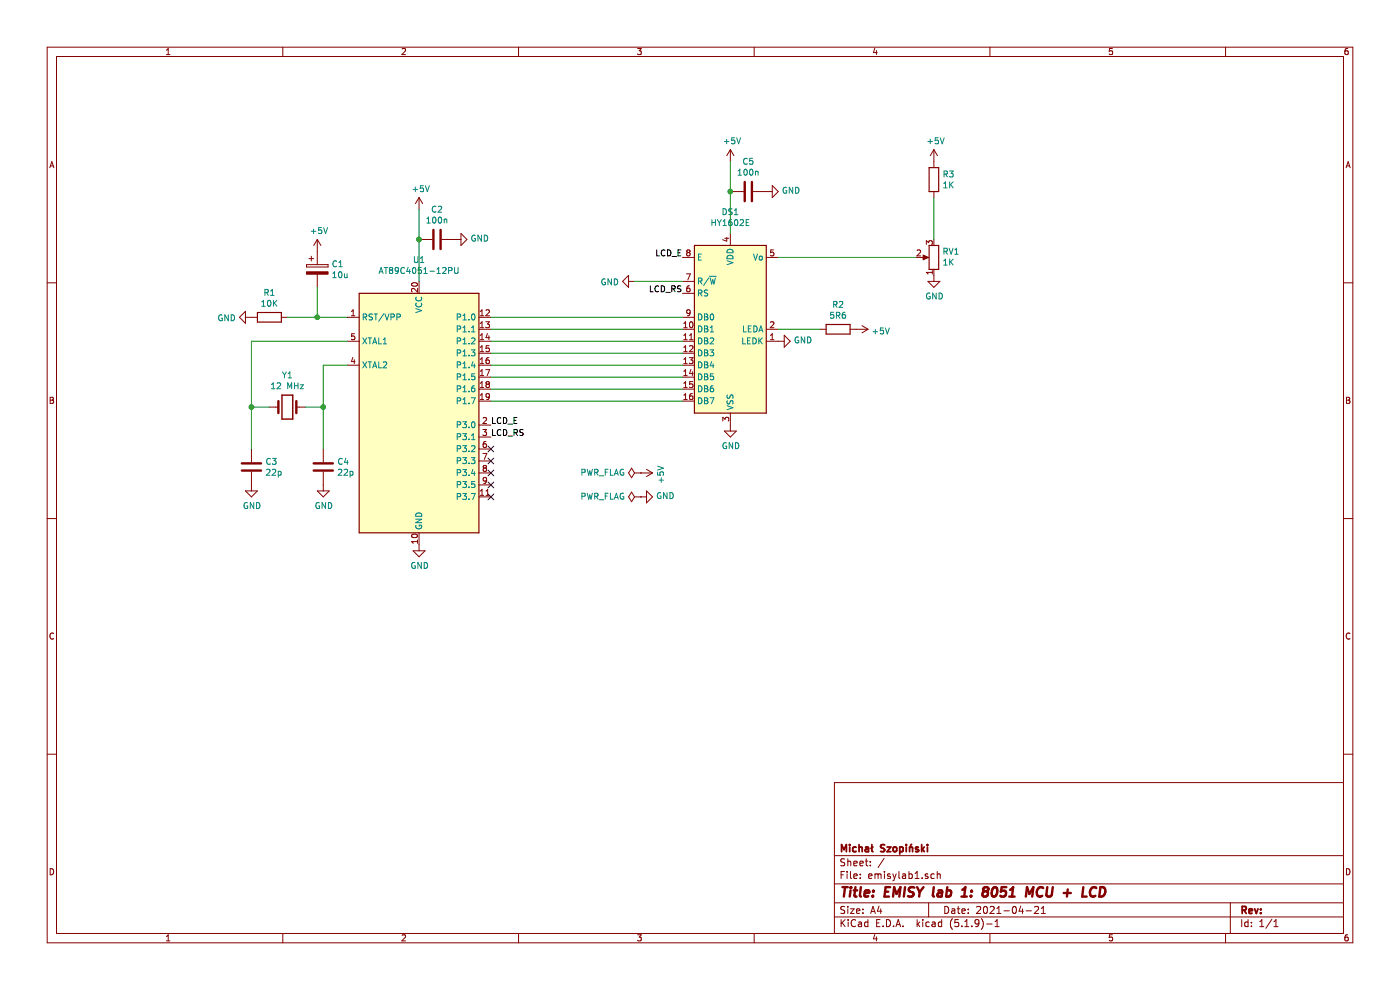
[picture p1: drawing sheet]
EESchema Schematic File Version 4
EELAYER 30 0
EELAYER END
$Descr A4 11693 8268
encoding utf-8
Sheet 1 1
Title "EMISY lab 1: 8051 MCU + LCD"
Date "2021-04-21"
Rev ""
Comp "Michał Szopiński"
Comment1 ""
Comment2 ""
Comment3 ""
Comment4 ""
$EndDescr
$Comp
L MCU_Microchip_8051:AT89C4051-12PU U1
U 1 1
P 3500 3450
F 0 "U1" H 3500 4731 50  0000 C CNN
F 1 "AT89C4051-12PU" H 3500 4640 50  0000 C CNN
F 2 "Package_DIP:DIP-20_W7.62mm" H 3500 3450 50  0001 C CIN
F 3 "http://ww1.microchip.com/downloads/en/DeviceDoc/doc1001.pdf" H 3500 3450 50  0001 C CNN
	1    3500 3450
	1    0    0    -1  
$EndComp
$Comp
L Device:R R1
U 1 1
P 2250 2650
F 0 "R1" V 2043 2650 50  0000 C CNN
F 1 "10K" V 2134 2650 50  0000 C CNN
F 2 "" V 2180 2650 50  0001 C CNN
F 3 "~" H 2250 2650 50  0001 C CNN
	1    2250 2650
	0    1    1    0   
$EndComp
$Comp
L power:GND #PWR0101
U 1 1
P 2100 2650
F 0 "#PWR0101" H 2100 2400 50  0001 C CNN
F 1 "GND" V 2105 2522 50  0000 R CNN
F 2 "" H 2100 2650 50  0001 C CNN
F 3 "" H 2100 2650 50  0001 C CNN
	1    2100 2650
	0    1    1    0   
$EndComp
$Comp
L power:+5V #PWR0102
U 1 1
P 2650 2100
F 0 "#PWR0102" H 2650 1950 50  0001 C CNN
F 1 "+5V" H 2665 2273 50  0000 C CNN
F 2 "" H 2650 2100 50  0001 C CNN
F 3 "" H 2650 2100 50  0001 C CNN
	1    2650 2100
	1    0    0    -1  
$EndComp
$Comp
L power:+5V #PWR0103
U 1 1
P 3500 1750
F 0 "#PWR0103" H 3500 1600 50  0001 C CNN
F 1 "+5V" H 3515 1923 50  0000 C CNN
F 2 "" H 3500 1750 50  0001 C CNN
F 3 "" H 3500 1750 50  0001 C CNN
	1    3500 1750
	1    0    0    -1  
$EndComp
$Comp
L Device:C C2
U 1 1
P 3650 2000
F 0 "C2" V 3398 2000 50  0000 C CNN
F 1 "100n" V 3489 2000 50  0000 C CNN
F 2 "" H 3688 1850 50  0001 C CNN
F 3 "~" H 3650 2000 50  0001 C CNN
	1    3650 2000
	0    1    1    0   
$EndComp
$Comp
L power:GND #PWR0104
U 1 1
P 3800 2000
F 0 "#PWR0104" H 3800 1750 50  0001 C CNN
F 1 "GND" V 3805 1872 50  0000 R CNN
F 2 "" H 3800 2000 50  0001 C CNN
F 3 "" H 3800 2000 50  0001 C CNN
	1    3800 2000
	0    -1   -1   0   
$EndComp
Wire Wire Line
	2900 3050 2700 3050
$Comp
L Device:Crystal Y1
U 1 1
P 2400 3400
F 0 "Y1" H 2400 3668 50  0000 C CNN
F 1 "12 MHz" H 2400 3577 50  0000 C CNN
F 2 "" H 2400 3400 50  0001 C CNN
F 3 "~" H 2400 3400 50  0001 C CNN
	1    2400 3400
	1    0    0    -1  
$EndComp
$Comp
L Device:C C3
U 1 1
P 2100 3900
F 0 "C3" H 2215 3946 50  0000 L CNN
F 1 "22p" H 2215 3855 50  0000 L CNN
F 2 "" H 2138 3750 50  0001 C CNN
F 3 "~" H 2100 3900 50  0001 C CNN
	1    2100 3900
	1    0    0    -1  
$EndComp
$Comp
L Device:C C4
U 1 1
P 2700 3900
F 0 "C4" H 2815 3946 50  0000 L CNN
F 1 "22p" H 2815 3855 50  0000 L CNN
F 2 "" H 2738 3750 50  0001 C CNN
F 3 "~" H 2700 3900 50  0001 C CNN
	1    2700 3900
	1    0    0    -1  
$EndComp
$Comp
L power:GND #PWR0105
U 1 1
P 2100 4050
F 0 "#PWR0105" H 2100 3800 50  0001 C CNN
F 1 "GND" H 2105 3877 50  0000 C CNN
F 2 "" H 2100 4050 50  0001 C CNN
F 3 "" H 2100 4050 50  0001 C CNN
	1    2100 4050
	1    0    0    -1  
$EndComp
$Comp
L power:GND #PWR0106
U 1 1
P 2700 4050
F 0 "#PWR0106" H 2700 3800 50  0001 C CNN
F 1 "GND" H 2705 3877 50  0000 C CNN
F 2 "" H 2700 4050 50  0001 C CNN
F 3 "" H 2700 4050 50  0001 C CNN
	1    2700 4050
	1    0    0    -1  
$EndComp
$Comp
L power:GND #PWR0107
U 1 1
P 3500 4550
F 0 "#PWR0107" H 3500 4300 50  0001 C CNN
F 1 "GND" H 3505 4377 50  0000 C CNN
F 2 "" H 3500 4550 50  0001 C CNN
F 3 "" H 3500 4550 50  0001 C CNN
	1    3500 4550
	1    0    0    -1  
$EndComp
Wire Wire Line
	2700 3050 2700 3400
Wire Wire Line
	2100 2850 2100 3400
Wire Wire Line
	2100 2850 2900 2850
Wire Wire Line
	2250 3400 2100 3400
Connection ~ 2100 3400
Wire Wire Line
	2100 3400 2100 3750
Wire Wire Line
	2550 3400 2700 3400
Connection ~ 2700 3400
Wire Wire Line
	2700 3400 2700 3750
Wire Wire Line
	2400 2650 2650 2650
Wire Wire Line
	2650 2400 2650 2650
Connection ~ 2650 2650
Wire Wire Line
	2650 2650 2900 2650
$Comp
L Device:CP C1
U 1 1
P 2650 2250
F 0 "C1" H 2768 2296 50  0000 L CNN
F 1 "10u" H 2768 2205 50  0000 L CNN
F 2 "" H 2688 2100 50  0001 C CNN
F 3 "~" H 2650 2250 50  0001 C CNN
	1    2650 2250
	1    0    0    -1  
$EndComp
$Comp
L Display_Character:HY1602E DS1
U 1 1
P 6100 2750
F 0 "DS1" H 6100 3731 50  0000 C CNN
F 1 "HY1602E" H 6100 3640 50  0000 C CNN
F 2 "Display:HY1602E" H 6100 1850 50  0001 C CIN
F 3 "http://www.icbank.com/data/ICBShop/board/HY1602E.pdf" H 6300 2850 50  0001 C CNN
	1    6100 2750
	1    0    0    -1  
$EndComp
Wire Wire Line
	4100 2650 5700 2650
Wire Wire Line
	5700 2750 4100 2750
Wire Wire Line
	4100 2850 5700 2850
Wire Wire Line
	5700 2950 4100 2950
Wire Wire Line
	4100 3050 5700 3050
Wire Wire Line
	5700 3150 4100 3150
Wire Wire Line
	5700 3250 4100 3250
Wire Wire Line
	4100 3350 5700 3350
NoConn ~ 4100 3750
NoConn ~ 4100 3850
NoConn ~ 4100 3950
NoConn ~ 4100 4050
NoConn ~ 4100 4150
Wire Wire Line
	5700 2350 5300 2350
$Comp
L power:GND #PWR0108
U 1 1
P 5300 2350
F 0 "#PWR0108" H 5300 2100 50  0001 C CNN
F 1 "GND" V 5305 2222 50  0000 R CNN
F 2 "" H 5300 2350 50  0001 C CNN
F 3 "" H 5300 2350 50  0001 C CNN
	1    5300 2350
	0    1    1    0   
$EndComp
$Comp
L power:GND #PWR0109
U 1 1
P 6100 3550
F 0 "#PWR0109" H 6100 3300 50  0001 C CNN
F 1 "GND" H 6105 3377 50  0000 C CNN
F 2 "" H 6100 3550 50  0001 C CNN
F 3 "" H 6100 3550 50  0001 C CNN
	1    6100 3550
	1    0    0    -1  
$EndComp
$Comp
L power:GND #PWR0110
U 1 1
P 6500 2850
F 0 "#PWR0110" H 6500 2600 50  0001 C CNN
F 1 "GND" V 6505 2722 50  0000 R CNN
F 2 "" H 6500 2850 50  0001 C CNN
F 3 "" H 6500 2850 50  0001 C CNN
	1    6500 2850
	0    -1   -1   0   
$EndComp
Wire Wire Line
	6500 2750 6850 2750
$Comp
L Device:R R2
U 1 1
P 7000 2750
F 0 "R2" V 6793 2750 50  0000 C CNN
F 1 "5R6" V 6884 2750 50  0000 C CNN
F 2 "" V 6930 2750 50  0001 C CNN
F 3 "~" H 7000 2750 50  0001 C CNN
	1    7000 2750
	0    1    1    0   
$EndComp
$Comp
L power:+5V #PWR0111
U 1 1
P 7150 2750
F 0 "#PWR0111" H 7150 2600 50  0001 C CNN
F 1 "+5V" V 7165 2878 50  0000 L CNN
F 2 "" H 7150 2750 50  0001 C CNN
F 3 "" H 7150 2750 50  0001 C CNN
	1    7150 2750
	0    1    1    0   
$EndComp
Wire Wire Line
	6100 1950 6100 1600
$Comp
L power:+5V #PWR0112
U 1 1
P 6100 1350
F 0 "#PWR0112" H 6100 1200 50  0001 C CNN
F 1 "+5V" H 6115 1523 50  0000 C CNN
F 2 "" H 6100 1350 50  0001 C CNN
F 3 "" H 6100 1350 50  0001 C CNN
	1    6100 1350
	1    0    0    -1  
$EndComp
$Comp
L Device:C C5
U 1 1
P 6250 1600
F 0 "C5" V 5998 1600 50  0000 C CNN
F 1 "100n" V 6089 1600 50  0000 C CNN
F 2 "" H 6288 1450 50  0001 C CNN
F 3 "~" H 6250 1600 50  0001 C CNN
	1    6250 1600
	0    1    1    0   
$EndComp
$Comp
L power:GND #PWR0114
U 1 1
P 6400 1600
F 0 "#PWR0114" H 6400 1350 50  0001 C CNN
F 1 "GND" V 6405 1472 50  0000 R CNN
F 2 "" H 6400 1600 50  0001 C CNN
F 3 "" H 6400 1600 50  0001 C CNN
	1    6400 1600
	0    -1   -1   0   
$EndComp
Connection ~ 6100 1600
Wire Wire Line
	6100 1600 6100 1350
$Comp
L power:+5V #PWR0116
U 1 1
P 5350 3950
F 0 "#PWR0116" H 5350 3800 50  0001 C CNN
F 1 "+5V" H 5365 4123 50  0000 C CNN
F 2 "" H 5350 3950 50  0001 C CNN
F 3 "" H 5350 3950 50  0001 C CNN
	1    5350 3950
	0    1    1    0   
$EndComp
$Comp
L power:GND #PWR0117
U 1 1
P 5350 4150
F 0 "#PWR0117" H 5350 3900 50  0001 C CNN
F 1 "GND" V 5355 4022 50  0000 R CNN
F 2 "" H 5350 4150 50  0001 C CNN
F 3 "" H 5350 4150 50  0001 C CNN
	1    5350 4150
	0    -1   -1   0   
$EndComp
$Comp
L power:PWR_FLAG #FLG0101
U 1 1
P 5350 3950
F 0 "#FLG0101" H 5350 4025 50  0001 C CNN
F 1 "PWR_FLAG" V 5350 4077 50  0000 L CNN
F 2 "" H 5350 3950 50  0001 C CNN
F 3 "~" H 5350 3950 50  0001 C CNN
	1    5350 3950
	0    -1   -1   0   
$EndComp
$Comp
L power:PWR_FLAG #FLG0102
U 1 1
P 5350 4150
F 0 "#FLG0102" H 5350 4225 50  0001 C CNN
F 1 "PWR_FLAG" V 5350 4277 50  0000 L CNN
F 2 "" H 5350 4150 50  0001 C CNN
F 3 "~" H 5350 4150 50  0001 C CNN
	1    5350 4150
	0    -1   -1   0   
$EndComp
$Comp
L Device:R_POT RV1
U 1 1
P 7800 2150
F 0 "RV1" H 7730 2104 50  0000 R CNN
F 1 "1K" H 7730 2195 50  0000 R CNN
F 2 "" H 7800 2150 50  0001 C CNN
F 3 "~" H 7800 2150 50  0001 C CNN
	1    7800 2150
	-1   0    0    1   
$EndComp
Wire Wire Line
	6500 2150 7650 2150
$Comp
L power:GND #PWR0113
U 1 1
P 7800 2300
F 0 "#PWR0113" H 7800 2050 50  0001 C CNN
F 1 "GND" H 7805 2127 50  0000 C CNN
F 2 "" H 7800 2300 50  0001 C CNN
F 3 "" H 7800 2300 50  0001 C CNN
	1    7800 2300
	1    0    0    -1  
$EndComp
$Comp
L power:+5V #PWR0115
U 1 1
P 7800 1350
F 0 "#PWR0115" H 7800 1200 50  0001 C CNN
F 1 "+5V" H 7815 1523 50  0000 C CNN
F 2 "" H 7800 1350 50  0001 C CNN
F 3 "" H 7800 1350 50  0001 C CNN
	1    7800 1350
	1    0    0    -1  
$EndComp
$Comp
L Device:R R3
U 1 1
P 7800 1500
F 0 "R3" H 7870 1546 50  0000 L CNN
F 1 "1K" H 7870 1455 50  0000 L CNN
F 2 "" V 7730 1500 50  0001 C CNN
F 3 "~" H 7800 1500 50  0001 C CNN
	1    7800 1500
	1    0    0    -1  
$EndComp
Wire Wire Line
	7800 1650 7800 2000
Wire Wire Line
	3500 1750 3500 2000
Connection ~ 3500 2000
Wire Wire Line
	3500 2000 3500 2350
Text Label 4100 3650 0    50   ~ 0
LCD_RS
Text Label 4100 3550 0    50   ~ 0
LCD_E
Text Label 5700 2450 2    50   ~ 0
LCD_RS
Text Label 5700 2150 2    50   ~ 0
LCD_E
$EndSCHEMATC
